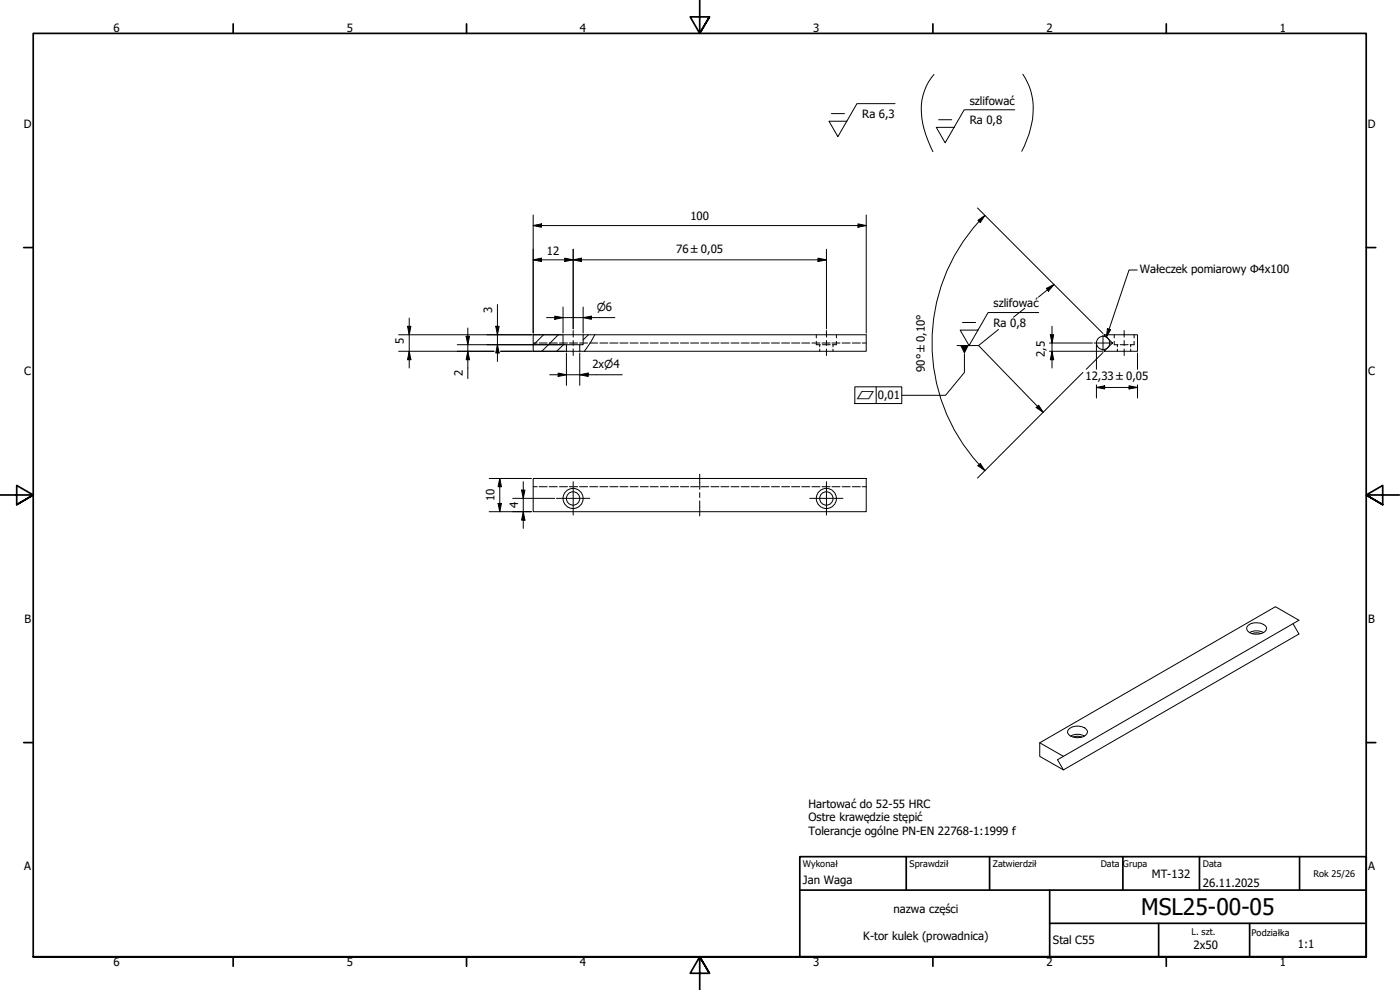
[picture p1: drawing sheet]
<svg xmlns="http://www.w3.org/2000/svg" width="420mm" height="297mm" viewBox="0 0 420 297" stroke-linecap="round" stroke-linejoin="round" font-family="sans-serif">
<!-- layer: Hatch (ISO) -->
<path d="M163.1 100.4l-3.1 3.2M167.6 100.4l-5 5M169.1 103.4l-2 2M176.6 100.4l-1.6 1.6" fill="none" stroke="#000" stroke-width=".3"/>
<!-- layer: Visible (ISO) -->
<g fill="none" stroke="#000" stroke-width=".3">
<path d="M160 100.4h9v3h1v2h-10zM169 100.4h6M170 103.4h4M170 105.4h4M175 100.4h85v5h-86v-2h1zM331.3 100.4h10.1v5h-10.1l2.6-2.5zM160 143.6h100v9.9h-100zM374.6 187.6a4.5 4.5 0 0 1 5.3 .2l.2 .6a2.08 2.08 0 0 1-2.2 1.8 3.2 3.2 0 0 1-3.8-1.5l.1-.6zM375 189.8a4.5 4.5 0 0 1 4.2 0M375.9 190.1a3.3 3.3 0 0 1 2.5 0M388 187.1l1.8 3.1-70.6 40.8-7.2-4.1v-4l70.8-40.9 7 4.1-70.6 40.8-7.2-4M320.9 218.6a4.1 4.1 0 0 1 5.2 .3l.3 .5a3 3 0 0 1-4.3 1.8 1.67 1.67 0 0 1-1.6-2.1z"/>
<path d="M319.2 226.9l-1.8 1.1 1.8 3M321.2 220.8a4.5 4.5 0 0 1 4.3 0M322.1 221.2a3.5 3.5 0 0 1 2.6 0"/>
<circle cx="172" cy="149.6" r="2"/>
<circle cx="172" cy="149.6" r="3"/>
<circle cx="248" cy="149.6" r="2"/>
<circle cx="248" cy="149.6" r="3"/>
</g>
<!-- layer: Hidden (ISO) -->
<g fill="none" stroke="#000" stroke-width=".3">
<path d="M160 102.9h1.2M161.8 102.9h2.4M164.8 102.9h2.5M167.9 102.9h2.4M170.9 102.9h2.5M173.9 102.9h2.4M177 102.9h2.4M180 102.9h2.4M183 102.9h2.5M186.1 102.9h2.4M189.1 102.9h2.4M192.2 102.9h2.4"/>
<path d="M195.1 102.9h2.4M198.2 102.9h2.4M201.2 102.9h2.4M204.2 102.9h2.5M207.3 102.9h2.4M210.3 102.9h2.4M213.4 102.9h2.4M216.3 102.9h2.5M219.4 102.9h2.4M222.4 102.9h2.5M225.4 102.9h2.5M228.5 102.9h2.4"/>
<path d="M231.5 102.9h2.4M234.6 102.9h2.4M237.6 102.9h2.4M240.6 102.9h2.4M243.6 102.9h2.5M245 102.4v1h1.2M245 100.4v1M246 103.4v.7M246 104.8v.6M246.7 102.9h2.4M246.8 103.4h2.4M249.7 102.9h2.4"/>
<path d="M250 103.4v.7M250 104.8v.6M251 102.4v1h-1.2M251 100.4v1M252.7 102.9h2.4M255.8 102.9h2.4M258.8 102.9h1.2M334.4 102.4v1h1.1M334.4 100.4v1M335.3 103.4v.7M335.3 104.8v.6M336.2 103.4h2.4"/>
<path d="M339.3 103.4v.7M339.3 104.8v.6M340.4 102.4v1h-1.2M340.4 100.4v1M160 146h1.2M161.8 146h2.4M164.8 146h2.5M167.9 146h2.4M170.9 146h2.5M173.9 146h2.4M177 146h2.4M180 146h2.4"/>
<path d="M183 146h2.5M186.1 146h2.4M189.1 146h2.4M192.2 146h2.4M195.1 146h2.4M198.2 146h2.4M201.2 146h2.4M204.2 146h2.5M207.3 146h2.4M210.3 146h2.4M213.4 146h2.4M216.3 146h2.5"/>
<path d="M219.4 146h2.4M222.4 146h2.5M225.4 146h2.5M228.5 146h2.4M231.5 146h2.4M234.6 146h2.4M237.6 146h2.4M240.6 146h2.4M243.6 146h2.5M246.7 146h2.4M249.7 146h2.4M252.7 146h2.4"/>
<path d="M255.8 146h2.4M258.8 146h1.2"/>
</g>
<!-- layer: Break Line (ISO) -->
<path d="M178.5 100.4l-3.1 5" fill="none" stroke="#000" stroke-width=".3"/>
<!-- layer: Border (ISO) -->
<g fill="none" stroke="#000" stroke-width=".51">
<path d="M70 7.2v2.8M140 7.2v2.8M210 0v10l-2.9-4.9h5.8l-2.9 4.9 2.9-4.9M280 7.2v2.8M350 7.2v2.8M7.1 74.3h2.9M410 74.3h2.9M0 148.5h10l-5-2.8v5.7l5-2.9-5 2.9M420 148.5h-10l5-2.8v5.7l-5-2.9 5 2.9M7.1 222.8h2.9M410 222.8h2.9M10 287.1v-277.1h400v277.1h-400h400"/>
<path d="M70 287.1v2.8M140 287.1v2.8M212.9 292l-2.9-4.9 2.9 4.9h-5.8l2.9-4.9v9.9M280 287.1v2.8M350 287.1v2.8"/>
</g>
<!-- layer: Sketch Geometry (ISO) -->
<g fill="none" stroke="#000" stroke-width=".3">
<path d="M280.3 22.3a17 17 0 0 0-3 16.4l1.1 3.3 1.6 3.5M307 22.3a19.2 19.2 0 0 1 2.2 16.6l-1.7 4.8-.9 1.7M328.4 102.9h5.5M331 100.5v4.9"/>
<circle cx="331.1" cy="102.9" r="2"/>
</g>
<!-- layer: Title (ISO) -->
<path d="M240 257h170v30.1h-170zM272 257v10.1M297 257v10.1M337 257v10.1M360 257v10.1M390 257v10.1M240 267.1h170M315 277h95M315 267.1v20M347.7 277v10M375 277v10.1" fill="none" stroke="#000" stroke-width=".51"/>
<!-- layer: Center Mark (ISO) -->
<path d="M167 149.5h10M172 144.5v10M243 149.5h10M248 144.5v10" fill="none" stroke="#000" stroke-width=".3"/>
<!-- layer: Centerline (ISO) -->
<path d="M172 99.2v1.9M248 99.2v1.9M337.4 99.2v1.9M172 102.2v1.5M172 104.7v2M248 102.2v1.5M248 104.7v2M337.4 102.2v1.5M337.4 104.7v2M210 142.3v4.5M210 147.8v1.5M210 150.3v4.5" fill="none" stroke="#000" stroke-width=".3"/>
<!-- layer: Dimension (ISO) -->
<g fill="none" stroke="#000" stroke-width=".3">
<path d="M160 78l2.5-.5v1zM160 67.7l2.5-.5v1zM160 78h88M160 64.5v35.4M160 67.7h100M169.5 77.5l2.5 .5-2.5 .5zM172 78l2.5-.5v1zM172 74.8v23.9M245.5 77.5l2.5 .5-2.5 .5zM248 74.8v23.9M257.5 67.2l2.5 .5-2.5 .5zM260 64.5v35.4"/>
<path d="M293.4 62.4l37.6 37.7M293.5 66.1l2.1-1.5-1.4 2.2zM293.8 66.4a54.1 54.1 0 0 0 0 73M295.6 64.6l-1.7 1.9M122.3 97.9h1l-.5 2.5zM122.8 95.4v15M140.4 98.4v15.2M148.8 97.9h1l-.5 2.5zM149.3 91.4v17M164 95.3h20.5M166.5 94.9l2.5 .4-2.5 .5zM169 92.1v7.8"/>
<path d="M175 95.3l2.5-.4v.9zM175 92.1v7.8M315.7 97.9v12.5M119.6 100.4h48.9M119.6 105.4h28.7M122.8 105.4l.5 2.5h-1zM137.2 103.4h32.3M139.9 100.9h1l-.5 2.5zM140.4 105.4l.5 2.5h-1zM149.3 103.4l.5 2.5h-1zM150.2 105.4h19.3M165 112.4h21.8"/>
<path d="M167.5 111.9l2.5 .5-2.5 .6zM170 105.9v9.7M174 112.4l2.5-.5v1.1zM174 105.9v9.7M315 105.4h15.8M315 102.9h12.9M315.2 100.4h1l-.5 2.5zM315.7 105.4l.5 2.5h-1zM325 111.7l-31.6 31.7M329.1 116.3l2.4-.6v1zM329.1 116.3h12.3M329.1 103.4v7.4"/>
<path d="M329.1 115.5v3.9M331 105.8l-5 5M338.8 115.7l2.6 .6-2.6 .4zM341.4 105.9v4.9M341.4 115.5v3.9M293.9 139.4l1.7 1.8M294.2 139.1l1.4 2.1-2.1-1.5zM146.8 143.6h12.7M146.8 153.5h12.7M149.5 151.1h1l-.5 2.4zM150 143.6l.5 2.4h-1zM150 143.6v9.9"/>
<path d="M153.9 149.5h12.6M156.5 147.1h1l-.5 2.4zM157 153.5l.5 2.6h-1zM157 144.5v14"/>
</g>
<g fill="#000">
<path d="M160 78l2.5-.5v1zM160 67.7l2.5-.5v1zM169.5 77.5l2.5 .5-2.5 .5zM172 78l2.5-.5v1zM245.5 77.5l2.5 .5-2.5 .5zM257.5 67.2l2.5 .5-2.5 .5zM293.5 66.1l2.1-1.5-1.4 2.2zM122.3 97.9h1l-.5 2.5zM148.8 97.9h1l-.5 2.5zM166.5 94.9l2.5 .4-2.5 .5zM175 95.3l2.5-.4v.9zM122.8 105.4l.5 2.5h-1z"/>
<path d="M139.9 100.9h1l-.5 2.5zM140.4 105.4l.5 2.5h-1zM149.3 103.4l.5 2.5h-1zM167.5 111.9l2.5 .5-2.5 .6zM174 112.4l2.5-.5v1.1zM315.2 100.4h1l-.5 2.5zM315.7 105.4l.5 2.5h-1zM329.1 116.3l2.4-.6v1zM338.8 115.7l2.6 .6-2.6 .4zM294.2 139.1l1.4 2.1-2.1-1.5zM149.5 151.1h1l-.5 2.4zM150 143.6l.5 2.4h-1z"/>
<path d="M156.5 147.1h1l-.5 2.4zM157 153.5l.5 2.6h-1z"/>
</g>
<!-- layer: Symbol (ISO) -->
<g fill="none" stroke="#000" stroke-width=".3">
<path d="M249.5 34.1h3.9M268.6 31.1h-11.4l-5.7 9.9-2.7-4.6h5.3M281.7 35.9h3.9M304.5 32.9h-15.1l-5.7 9.9-2.7-4.6h5.3M288.9 96.8h3.9M299.7 98.9l-6 4.8M307.5 92.5l-3.3 2.7M311.7 93.8h-15.2l-5.7 9.9-2.6-4.7h5.3M314 86.5l2.3-1.1-1.7 2zM316.3 85.4l-4.6 3.7M332.4 98.6l.9 .3-1.3 2.2zM341.3 81h-2.5l-6.8 20.1"/>
<path d="M256.5 116.1h14.1v5h-14.1zM263 116.1v5M287.2 103.7h6.5M289.4 106.2v5.5l-5.6 6.9h-13.2M293.7 103.7l19.4 20M311 122.3l.7-.7 1.4 2.1z"/>
</g>
<path d="M314 86.5l2.3-1.1-1.7 2zM332.4 98.6l.9 .3-1.3 2.2zM288.2 103.7h2.5l-1.3 2.5zM311 122.3l.7-.7 1.4 2.1z" fill="#000"/>
<text font-size="6.9" x="342.5" y="274.6">MSL25-00-05</text>
<g font-size="3.4">
<text x="34" y="9.6">6</text>
<text x="104.1" y="9.6">5</text>
<text x="174.1" y="9.6">4</text>
<text x="244" y="9.6">3</text>
<text x="314.1" y="9.6">2</text>
<text x="384" y="9.6">1</text>
<text x="258.8" y="35.3">Ra 6,3</text>
<text x="291" y="31.4">szlifować</text>
<text x="7.2" y="38.4">D</text>
<text x="291" y="37.1">Ra 0,8</text>
<text x="410.5" y="38.4">D</text>
<text x="207.2" y="66.1">100</text>
<text x="164.1" y="76.4">12</text>
<text x="202.9" y="75.8">76 ±0,05</text>
<text x="342.1" y="82">Wałeczek pomiarowy Φ4x100</text>
<text x="147.7" y="94" transform="rotate(-90 147.7 94)">3</text>
<text x="298.1" y="92.2">szlifować</text>
<text x="298.1" y="98">Ra 0,8</text>
<text x="121.2" y="103.2" transform="rotate(-90 121.2 103.2)">5</text>
<text x="313.6" y="107.1" transform="rotate(-90 313.6 107.1)">2,5</text>
<text x="7.3" y="112.6">C</text>
<text x="138.9" y="112.8" transform="rotate(-90 138.9 112.8)">2</text>
<text x="177.8" y="110.3">2x⌀4</text>
<text x="277.6" y="111.6" transform="rotate(-90 277.6 111.6)">90° ±0,10°</text>
<text x="410.6" y="112.6">C</text>
<text x="263.5" y="119.8">0,01</text>
<text x="325.8" y="114.1">12,33 ±0,05</text>
<text x="148.4" y="150.4" transform="rotate(-90 148.4 150.4)">10</text>
<text x="155.5" y="152.4" transform="rotate(-90 155.5 152.4)">4</text>
<text x="7.4" y="186.9">B</text>
<text x="410.7" y="186.9">B</text>
<text x="242.6" y="242.4">Hartować do 52-55 HRC</text>
<text x="242.6" y="246.4">Ostre krawędzie stępić</text>
<text x="242.6" y="250.6">Tolerancje ogólne PN-EN 22768-1:1999 f</text>
<text x="7.3" y="261.2">A</text>
<text x="345.7" y="263.4">MT-132</text>
<text x="410.6" y="261.2">A</text>
<text x="241" y="265.4">Jan Waga</text>
<text x="361" y="266">26.11.2025</text>
<text x="268.2" y="273.9">nazwa części</text>
<text x="259.1" y="282.1">K-tor kulek (prowadnica)</text>
<text x="316" y="283.3">Stal C55</text>
<text x="358.2" y="284.8">2x50</text>
<text x="389.5" y="284.5">1:1</text>
<text x="34" y="289.9">6</text>
<text x="104.1" y="289.9">5</text>
<text x="174.1" y="289.9">4</text>
<text x="244" y="289.9">3</text>
<text x="314.1" y="289.9">2</text>
<text x="384" y="289.9">1</text>
</g>
<g font-size="3.2">
<text x="179.1" y="93.2">⌀6</text>
<text x="257" y="119.8">⏥</text>
</g>
<g font-size="2.7">
<text x="241" y="260.1">Wykonał</text>
<text x="273" y="260.1">Sprawdził</text>
<text x="298" y="260.1">Zatwierdził</text>
<text x="330.3" y="260">Data</text>
<text x="337" y="260.1">Grupa</text>
<text x="361" y="260">Data</text>
<text x="394.2" y="263.2">Rok 25/26</text>
<text x="357.6" y="280.5">L. szt.</text>
<text x="375.6" y="280.7">Podziałka</text>
</g>
</svg>
